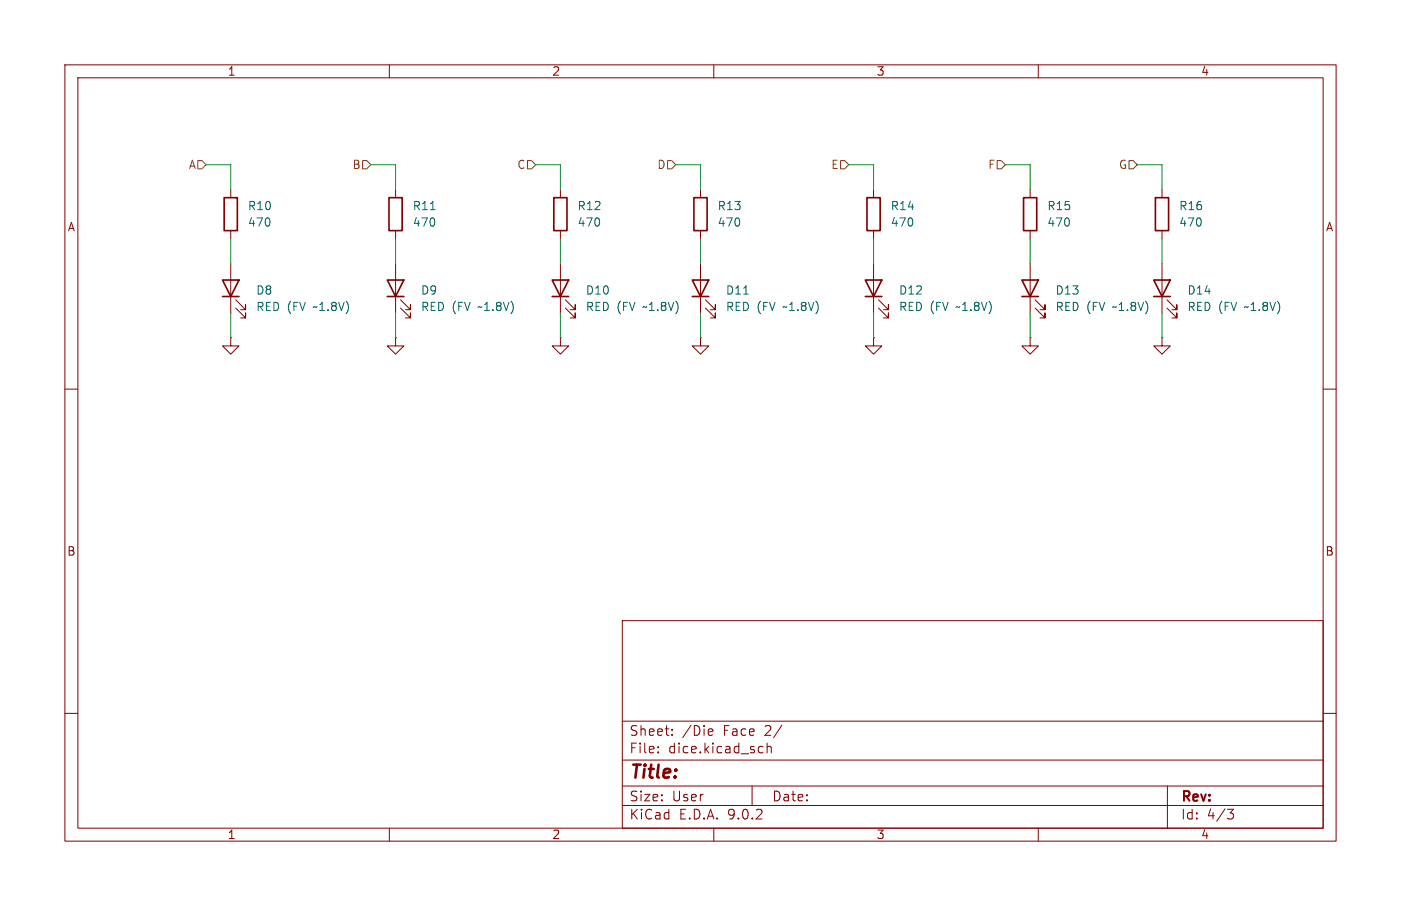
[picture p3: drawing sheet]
<svg xmlns="http://www.w3.org/2000/svg" width="216mm" height="140mm" viewBox="0 0 216 140" stroke-linecap="round" stroke-linejoin="round" font-family="sans-serif">
<g fill="none" stroke="#840000" stroke-width=".15">
<path d="M10 10h195.9v119.7h-195.9zM12 12h191.9v115.7h-191.9zM60 10v2M110 10v2M160 10v2M35.6 29.2v1.3M35.6 35.6v1.2M61 29.2v1.3M61 35.6v1.2M86.4 29.2v1.3M86.4 35.6v1.2M107.9 29.2v1.3"/>
<path d="M107.9 35.6v1.2M134.6 29.2v1.3M134.6 35.6v1.2M158.7 29.2v1.3M158.7 35.6v1.2M179.1 29.2v1.3M179.1 35.6v1.2M35.6 52.1v1.2h1.2l-1.2 1.3-1.3-1.3h1.3M35.6 52.1h.1M35.6 40.6v7.7M36.3 47.5l1.5 1.5v-.7v.7h-.7M36.3 46.2l1.5 1.6v-.8v.8h-.7"/>
<path d="M61 52.1v1.2h1.2l-1.2 1.3-1.3-1.3h1.3M61 52.1h.1M61 40.6v7.7M61.7 47.5l1.5 1.5v-.7v.7h-.7M61.7 46.2l1.5 1.6v-.8v.8h-.7M86.4 52.1v1.2h1.2l-1.2 1.3-1.3-1.3h1.3M86.4 52.1h.1M86.4 40.6v7.7M87.1 47.5l1.5 1.5v-.7v.7h-.7M87.1 46.2l1.5 1.6v-.8v.8h-.7M107.9 52.1v1.2h1.3l-1.3 1.3-1.2-1.3h1.2M107.9 52.1h.1"/>
<path d="M107.9 40.6v7.7M108.7 47.5l1.5 1.5v-.7v.7h-.7M108.7 46.2l1.5 1.6v-.8v.8h-.7M134.6 52.1v1.2h1.3l-1.3 1.3-1.3-1.3h1.3M134.6 52.1h.1M134.6 40.6v7.7M135.4 47.5l1.5 1.5v-.7v.7h-.8M135.4 46.2l1.5 1.6v-.8v.8h-.8M158.7 52.1v1.2h1.3l-1.3 1.3-1.2-1.3h1.2M158.7 52.1h.1M158.7 40.6v7.7M159.5 47.5l1.5 1.5v-.7v.7h-.7"/>
<path d="M159.5 46.2l1.5 1.6v-.8v.8h-.7M179.1 52.1v1.2h1.2l-1.2 1.3-1.3-1.3h1.3M179.1 52.1h.1M179.1 40.6v7.7M179.8 47.5l1.6 1.5v-.7v.7h-.8M179.8 46.2l1.6 1.6v-.8v.8h-.8M10 60h2M203.9 60h2M95.9 95.7h108v32h-108zM10 110h2M95.9 117.2h108M95.9 111.2h108"/>
<path d="M101.4 115.9v.2M101.4 115.2v.1M103.6 113.2v.2M103.6 112.5v.1M109.4 112.4l.4 .1 .1 .2-.8 .2M109.8 113.3l-.4 .1M117.1 115.1l.5 .1M117.6 116l-.5 .1M118.2 115.2a.37 .37 0 0 1 .7 .1v.8M118.2 114.6v1.5M203.9 110h2M60 127.7v2"/>
<path d="M95.9 124.2h108M95.9 121.2h108M110 127.7v2M115.9 121.2v3M160 127.7v2M179.9 121.2v6.5M189.1 124.8h1l-.5 .6a.41 .41 0 0 1 .5 .2v.4l-.2 .2-.5 .1"/>
</g>
<g fill="none" stroke="#840000" stroke-width=".25">
<path d="M34.5 30.5h2.1v5.1h-2.1zM59.9 30.5h2.1v5.1h-2.1zM85.3 30.5h2.1v5.1h-2.1zM106.9 30.5h2.1v5.1h-2.1zM133.6 30.5h2v5.1h-2zM157.7 30.5h2.1v5.1h-2.1zM178.1 30.5h2v5.1h-2zM34.3 43.2h2.5l-1.2 2.5zM34.3 45.7h2.5M59.7 43.2h2.5l-1.2 2.5zM59.7 45.7h2.5M85.1 43.2h2.5l-1.2 2.5z"/>
<path d="M85.1 45.7h2.5M106.7 43.2h2.5l-1.3 2.5zM106.7 45.7h2.5M133.3 43.2h2.6l-1.3 2.5zM133.3 45.7h2.6M157.5 43.2h2.5l-1.3 2.5zM157.5 45.7h2.5M177.8 43.2h2.5l-1.2 2.5zM177.8 45.7h2.5"/>
</g>
<path d="M66.3 32.3h.8M114.6 45.3h.7" fill="none" stroke="#006464" stroke-width=".15"/>
<path d="M30.5 24.8h.6l.6 .6-.6 .6h-.6zM55.9 24.8h.6l.6 .6-.6 .6h-.6zM81.3 24.8h.6l.6 .6-.6 .6h-.6zM102.9 24.8h.6l.6 .6-.6 .6h-.6zM129.5 24.8h.7l.6 .6-.6 .6h-.7zM153.7 24.8h.6l.6 .6-.6 .6h-.6zM174 24.8h.6l.7 .6-.7 .6h-.6z" fill="none" stroke="#725600" stroke-width=".15"/>
<g fill="none" stroke="#009600" stroke-width=".15">
<path d="M31.7 25.4h3.9v3.8M35.6 36.8v3.8M57.1 25.4h3.9v3.8M61 36.8v3.8M82.5 25.4h3.9v3.8M86.4 36.8v3.8M104.1 25.4h3.8v3.8M107.9 36.8v3.8M130.8 25.4h3.8v3.8M134.6 36.8v3.8M154.9 25.4h3.8v3.8M158.7 36.8v3.8"/>
<path d="M175.3 25.4h3.8v3.8M179.1 36.8v3.8M35.6 48.3v3.8M61 48.3v3.8M86.4 48.3v3.8M107.9 48.3v3.8M134.6 48.3v3.8M158.7 48.3v3.8M179.1 48.3v3.8"/>
</g>
<text font-size="2.8" fill="#840000" x="96.9" y="120.6">Title:</text>
<g font-size="2.1" fill="#840000">
<text x="96.9" y="113.7">Sheet:</text>
<text x="105.1" y="113.7">/Die</text>
<text x="111.5" y="113.7">Face</text>
<text x="118" y="113.7">2/</text>
<text x="96.9" y="116.4">File:</text>
<text x="103" y="116.4">dice.kicad_sch</text>
<text x="96.9" y="123.8">Size:</text>
<text x="103.6" y="123.8">User</text>
<text x="118.9" y="123.8">Date:</text>
<text x="181.9" y="124">Rev:</text>
<text x="96.9" y="126.6">KiCad</text>
<text x="104.6" y="126.6">E.D.A.</text>
<text x="112.2" y="126.6">9.0.2</text>
<text x="181.9" y="126.6">Id:</text>
<text x="186" y="126.6">4/3</text>
</g>
<g font-size="1.8" fill="#840000">
<text x="35" y="11.9">1</text>
<text x="85" y="11.9">2</text>
<text x="135" y="11.9">3</text>
<text x="185" y="11.9">4</text>
<text x="10.3" y="35.9">A</text>
<text x="204.2" y="35.9">A</text>
<text x="10.3" y="85.9">B</text>
<text x="204.2" y="85.9">B</text>
<text x="35" y="129.6">1</text>
<text x="85" y="129.6">2</text>
<text x="135" y="129.6">3</text>
<text x="185" y="129.6">4</text>
</g>
<g font-size="1.8" fill="#725600">
<text x="29" y="26.3">A</text>
<text x="54.2" y="26.3">B</text>
<text x="79.6" y="26.3">C</text>
<text x="101.2" y="26.3">D</text>
<text x="128" y="26.3">E</text>
<text x="152.2" y="26.3">F</text>
<text x="172.3" y="26.3">G</text>
</g>
<g font-size="1.8" fill="#006464">
<text x="38.1" y="35.2">470</text>
<text x="38.1" y="32.6">R10</text>
<text x="63.5" y="35.2">470</text>
<text x="63.5" y="32.6">R11</text>
<text x="88.9" y="35.2">470</text>
<text x="88.9" y="32.6">R12</text>
<text x="110.5" y="35.2">470</text>
<text x="110.5" y="32.6">R13</text>
<text x="137.2" y="35.2">470</text>
<text x="137.2" y="32.6">R14</text>
<text x="161.3" y="35.2">470</text>
<text x="161.3" y="32.6">R15</text>
<text x="181.6" y="35.2">470</text>
<text x="181.6" y="32.6">R16</text>
<text x="39.4" y="45.6">D8</text>
<text x="64.8" y="45.6">D9</text>
<text x="90.2" y="45.6">D10</text>
<text x="111.8" y="45.6">D11</text>
<text x="138.4" y="45.6">D12</text>
<text x="162.6" y="45.6">D13</text>
<text x="182.9" y="45.6">D14</text>
<text x="39.4" y="48.2">RED (FV</text>
<text x="48.4" y="48.2">~1.8V)</text>
<text x="64.8" y="48.2">RED (FV</text>
<text x="73.8" y="48.2">~1.8V)</text>
<text x="90.2" y="48.2">RED (FV</text>
<text x="99.2" y="48.2">~1.8V)</text>
<text x="111.8" y="48.2">RED (FV</text>
<text x="120.8" y="48.2">~1.8V)</text>
<text x="138.4" y="48.2">RED (FV</text>
<text x="147.5" y="48.2">~1.8V)</text>
<text x="162.6" y="48.2">RED (FV</text>
<text x="171.6" y="48.2">~1.8V)</text>
<text x="182.9" y="48.2">RED (FV</text>
<text x="192" y="48.2">~1.8V)</text>
</g>
</svg>
